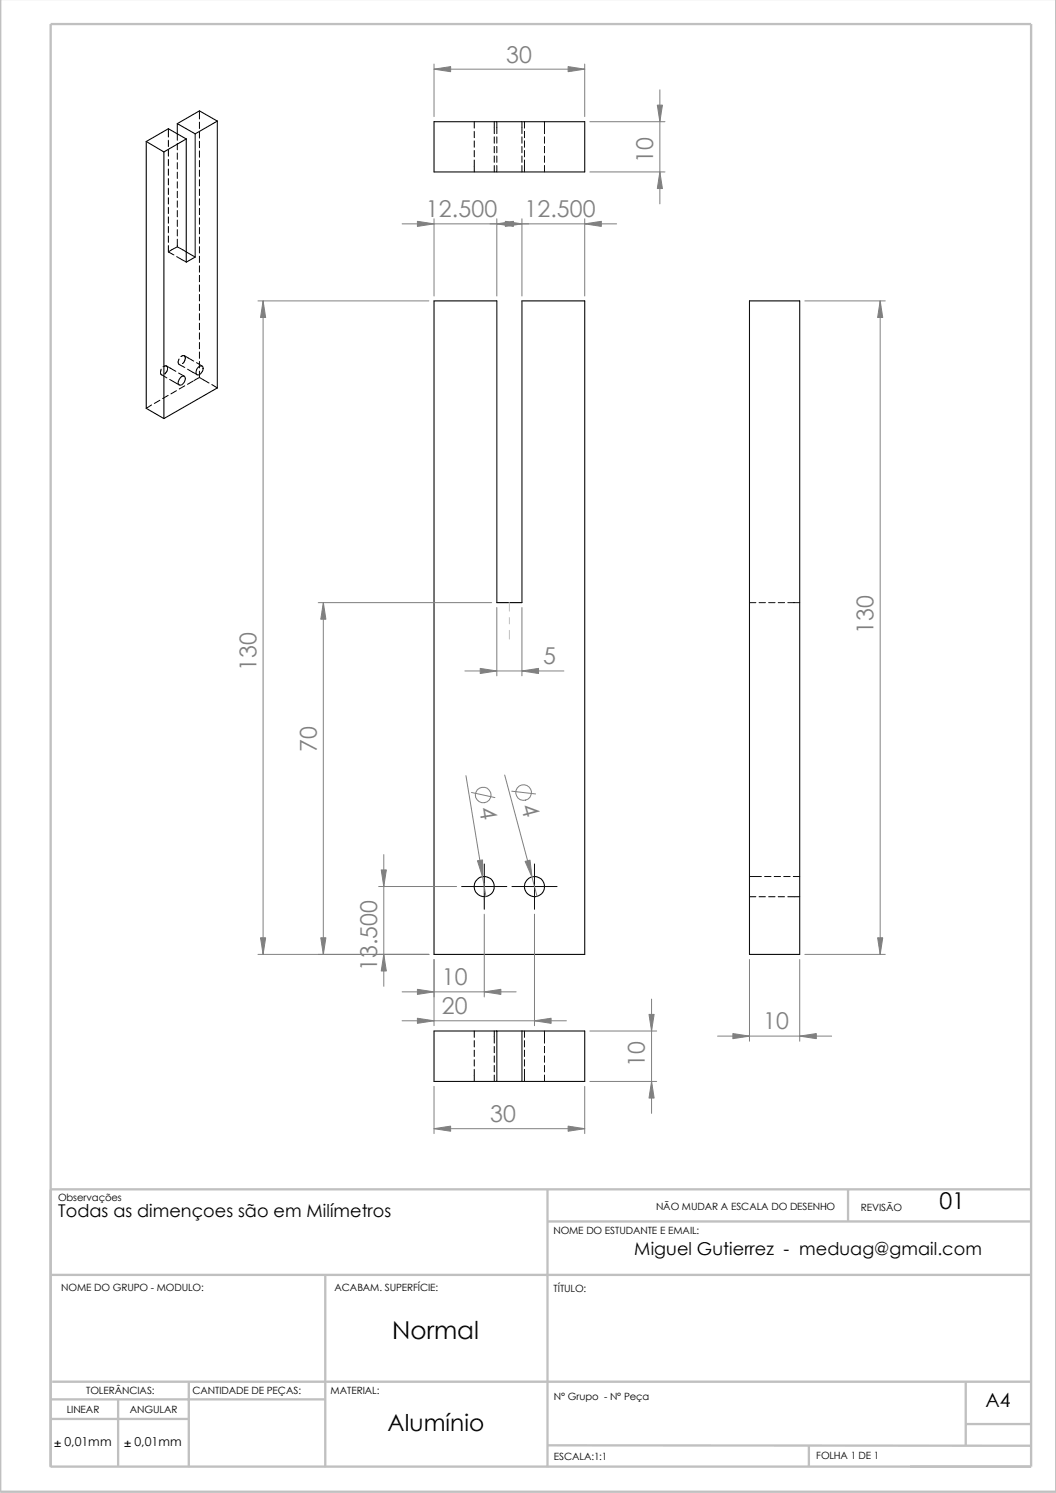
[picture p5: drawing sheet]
<svg xmlns="http://www.w3.org/2000/svg" width="210mm" height="297mm" viewBox="0 0 210 297" stroke-linecap="round" stroke-linejoin="round" font-family="sans-serif">
<g fill="none" stroke="#c0c0c0" stroke-width=".47">
<path d="M0 -.1v296.9h210.1v-296.9M10.1 236.6h195M108.9 236.6v55.3M168.7 236.5v6.4M10.1 253.6h195M64.7 253.6v38.3M108.9 243h96.2M10 278.4h54.6M10.4 274.9h194.7M23.5 278.4v13.2M37.5 274.9v17M192.1 274.8v12.7"/>
<path d="M10.1 291.8h195v-287h-195v287.1M10.2 282.3h27.3M108.9 287.5l96.2 .1M160.9 287.5v4.3M192.1 283.3h13"/>
</g>
<g fill="none" stroke="#000" stroke-width=".21">
<path d="M29.1 28.2l3.5 2M29.1 28.2v53l3.5 2.1M32.6 30.2v53.1M35.3 24.6l3.5 2M35.3 24.6v2M37 27.6l-3.5-2-4.4 2.6M37 27.6l-4.4 2.6M37 27.6v24.6l1.8-1.1M38.8 26.6v24.5M43.2 24.1l-3.5-2-4.4 2.5M43.2 24.1l-4.4 2.5M43.2 24.1v53.1l-10.6 6.1"/>
<path d="M86.3 24.2h30v10h-30zM37 50.1l1.8 1M86.3 59.9h12.5v60h5v-60h12.5v130h-30zM149.1 59.9h9.9v130h-9.9zM36 75a.52 .52 0 0 1 .7 0 .52 .52 0 0 1 .1 .7 .86 .86 0 0 1-1.2 .8 1.26 1.26 0 0 1 .4-1.5zM39.4 73.1a.55 .55 0 0 1 .8-.2 .55 .55 0 0 1 .1 .8 .96 .96 0 0 1-1.2 .8 1.42 1.42 0 0 1 .3-1.4zM86.3 205.1h30v10h-30zM98.8 205.1v10M103.8 205.1v10"/>
<circle cx="96.3" cy="176.4" r="2"/>
<circle cx="106.3" cy="176.4" r="1.99"/>
</g>
<g fill="none" stroke="#000" stroke-width=".2">
<path d="M33.5 25.6v1.7M33.5 27.9v1.3M33.5 29.8v1.3M33.5 31.7v1.3M33.5 33.6v1.3M33.5 35.5v1.3M33.5 37.4v1.3M33.5 39.3v1.3M35.3 26.6v1.3M35.3 28.5v1.3M35.3 30.4v1.3M35.3 32.3v1.3"/>
<path d="M35.3 34.2v1.3M35.3 36.2v1.2M35.3 38.1v1.2M35.3 40v1.2M39.7 22.1v1.6M39.7 24.3v1.3M39.7 26.2v1.3M39.7 28.1v1.3M39.7 30v1.3M39.7 31.9v1.3M39.7 33.8v1.3M39.7 35.7v1.3"/>
<path d="M39.7 37.6v1.3M39.7 39.5v1.3M94.3 24.2v1.3M94.3 26.1v1.3M94.3 28v1.3M94.3 29.9v1.3M94.3 31.8v2.4M98.3 24.2v2.4M98.3 27.2v1.3M98.3 29.1v1.3M98.3 31v1.3M98.3 32.9v1.3"/>
<path d="M98.8 24.2v2.4M98.8 27.2v1.3M98.8 29.1v1.3M98.8 31v1.3M98.8 32.9v1.3M103.8 24.2v2.4M103.8 27.2v1.3M103.8 29.1v1.3M103.8 31v1.3M103.8 32.9v1.3M104.3 24.2v1.3M104.3 26.1v1.3"/>
<path d="M104.3 28v1.3M104.3 29.9v1.3M104.3 31.8v2.4M108.3 24.2v2.4M108.3 27.2v1.3M108.3 29.1v1.3M108.3 31v1.3M108.3 32.9v1.3M33.5 41.2v1.3M33.5 43.1v1.3M33.5 45v1.3M33.5 46.9v1.3"/>
<path d="M33.5 48.9v1.2M33.5 50.1l1.1 .6M35.1 51.1l1.9 1M35.3 49.1l1.7 1M35.3 41.9v1.2M35.3 43.8v1.2M35.3 45.7v1.2M35.3 47.6v1.5M35.3 49.1l-1.8 1M39.7 41.4v1.3M39.7 43.3v1.3M39.7 45.3v1.2"/>
<path d="M39.7 47.2v1.2M39.7 49.1v1.2M39.7 51v1.2M39.7 52.9v1.2M39.7 54.8v1.2M39.7 56.7v1.3M39.7 58.6v1.3M31.8 79.6l-1.1 .7M32 73.4a.8 .8 0 0 0 .2 1.1M32.1 74.5l1.1 .7M32.4 72.9l.5-.1 .3 .1 .1 .2a1.35 1.35 0 0 1-.5 1.3M33.1 72.8l1.9 1.1"/>
<path d="M33.4 78.7l-1.1 .6M33.7 75.5l1.9 1.1M35.1 77.7l-1.1 .7M35.5 74.2l1.2 .6M35.6 71.4l-.2 .7 .2 .4M35.6 72.5h.1M35.6 72.5l1.1 .6M36 70.9a.54 .54 0 0 1 .7 0 .54 .54 0 0 1 .1 .7l-.5 .7M36.7 70.7l1.8 1.1M36.7 76.8l-1.1 .6M37.3 73.4l1.9 1.1M38.4 75.8l-1.1 .7"/>
<path d="M39.1 72.1l1.1 .7M39.7 60.5v1.3M39.7 62.4v1.3M39.7 64.3v1.3M39.7 66.2v1.3M39.7 68.1v1.3M39.7 70v1.3M39.7 71.9v1.3M39.7 73.8v1.3M39.7 75.1l1.9 1.1M39.7 75.1l-1.1 .6M42.1 76.5l1.1 .7"/>
<path d="M30.1 80.6l-1 .6M149.1 119.9h1.2M151 119.9h1.2M152.9 119.9h1.2M154.8 119.9h1.2M156.7 119.9h2.3M91.8 176.4h9M96.3 171.9v9M101.8 176.4h9M106.3 171.9v9M149.1 174.4h2.3M149.1 178.4h1.2"/>
<path d="M151 178.4h1.2M152.1 174.4h1.2M152.9 178.4h1.2M154 174.4h1.2M154.8 178.4h1.2M155.9 174.4h1.2M156.7 178.4h2.3M157.8 174.4h1.2M94.3 205.1v1.3M94.3 207v1.3M94.3 208.9v1.3M94.3 210.8v1.3"/>
<path d="M94.3 212.7v2.4M98.3 205.1v2.4M98.3 208.2v1.2M98.3 210.1v1.2M98.3 212v1.2M98.3 213.9v1.2M104.3 205.1v1.3M104.3 207v1.3M104.3 208.9v1.3M104.3 210.8v1.3M104.3 212.7v2.4M108.3 205.1v2.4"/>
<path d="M108.3 208.2v1.2M108.3 210.1v1.2M108.3 212v1.2M108.3 213.9v1.2"/>
</g>
<path d="M101.3 119.9v1.7M101.3 122.9v1.2M101.3 125.4v1.7" fill="none" stroke="#c0c0c0" stroke-width=".2"/>
<g fill="none" stroke="#808080" stroke-width=".2">
<path d="M86.3 12.7v10.5M86.3 13.8h30M116.3 12.7v10.5M131.2 17.9v22.7M117.3 24.2h14.9M117.3 34.2h14.9M51.3 59.9h34M52.3 59.9v130M80 44.5h42.6M86.3 43.5v15.4M98.8 43.5v15.4M103.8 43.5v15.4"/>
<path d="M116.3 43.5v15.4M160.1 59.9h16M175 59.9v130M63.3 119.9h34.5M64.3 119.9v70M92.5 133.5h19.6M98.8 120.9v13.6M103.8 120.9v13.6M92.7 154.3l3.9 24.1M93.8 157.6l4.6 1.1M100.4 154.2l6.4 24.1M101.8 157.4l4.7 .5"/>
<path d="M75.3 176.4h15.5M76.3 170v26.2M51.3 189.9h34M80 197.3h22.7M86.3 190.9v13.1M96.3 181.9v16.4M106.3 181.9v22.1M129.6 198.8v22.7M149.1 190.9v16.2M159 190.9v16.2M160.1 189.9h16M80 203.1h32.6"/>
<path d="M86.3 216.1v9.4M116.3 216.1v9.4M117.3 215.1h13.3M117.3 205.1h13.3M142.7 206.1h22.7M86.3 224.5h30"/>
<circle cx="96.1" cy="158.2" r="1.54"/>
<circle cx="104.1" cy="157.7" r="1.56"/>
</g>
<g fill="#808080" stroke="#808080" stroke-width=".2">
<path d="M95 171.2l1-.1v3.3z"/>
<path d="M83 202.6l3.3 .5-3.3 .5z"/>
<path d="M64.3 119.9l.5 3.3h-1z"/>
<path d="M104.4 171.4l1-.3 .4 3.4z"/>
<path d="M100.5 44l3.3 .5-3.3 .5z"/>
<path d="M116.3 44.5l3.3-.5v1z"/>
<path d="M98.8 44.5l3.3-.5v1z"/>
<path d="M83 44l3.3 .5-3.3 .5z"/>
<path d="M103.8 133.5l3.3-.5v1z"/>
<path d="M95.5 133l3.3 .5-3.3 .5z"/>
<path d="M76.3 189.9l.5 3.3h-1z"/>
<path d="M75.8 173.1h1l-.5 3.3z"/>
<path d="M83 196.8l3.3 .5-3.3 .5z"/>
<path d="M106.3 203.1l3.3-.5v1z"/>
<path d="M63.8 186.6h1l-.5 3.3z"/>
<path d="M96.3 197.3l3.3-.5v1z"/>
<path d="M52.3 59.9l.5 3.3h-1z"/>
<path d="M51.8 186.6h1l-.5 3.3z"/>
<path d="M86.3 224.5l3.3-.5v1z"/>
<path d="M113 224l3.3 .5-3.3 .5z"/>
<path d="M129.6 215.1l.5 3.3h-1z"/>
<path d="M129.1 201.8h1l-.5 3.3z"/>
<path d="M86.3 13.8l3.3-.5v1z"/>
<path d="M113 13.3l3.3 .5-3.3 .5z"/>
<path d="M130.7 20.9h1l-.5 3.3z"/>
<path d="M131.2 34.2l.5 3.3h-1z"/>
<path d="M175 59.9l.6 3.3h-1.1z"/>
<path d="M174.5 186.6h1.1l-.6 3.3z"/>
<path d="M159 206.1l3.3-.5v1z"/>
<path d="M145.8 205.6l3.3 .5-3.3 .5z"/>
</g>
<text font-size="4.9" x="78" y="266.4">Normal</text>
<g font-size="4.6" fill="#808080">
<text x="100.7" y="12.4">30</text>
<text x="129.9" y="32.5" transform="rotate(-90 129.9 32.5)">10</text>
<text x="84.7" y="43.2">12.500</text>
<text x="104.3" y="43.2">12.500</text>
<text x="173.7" y="126.1" transform="rotate(-90 173.7 126.1)">130</text>
<text x="51" y="133.6" transform="rotate(-90 51 133.6)">130</text>
<text x="108" y="132.2">5</text>
<text x="63" y="149.5" transform="rotate(-90 63 149.5)">70</text>
<text x="95.3" y="160.8" transform="rotate(81 95.3 160.8)">4</text>
<text x="103.6" y="160.4" transform="rotate(75 103.6 160.4)">4</text>
<text x="75" y="193.3" transform="rotate(-90 75 193.3)">13.500</text>
<text x="87.9" y="196">10</text>
<text x="87.9" y="201.7">20</text>
<text x="151.8" y="204.8">10</text>
<text x="128.3" y="212.3" transform="rotate(-90 128.3 212.3)">10</text>
<text x="97.5" y="223.2">30</text>
</g>
<g font-size="4.6">
<text x="186.8" y="240.6">01</text>
<text x="77" y="284.7">Alumínio</text>
</g>
<text font-size="3.9" x="196" y="280">A4</text>
<g font-size="3.5">
<text x="11.6" y="242">Todas as dimençoes são em Milímetros</text>
<text x="126.2" y="249.7">Miguel Gutierrez - meduag@gmail.com</text>
</g>
<g font-size="2.5">
<text x="10.8" y="287.9">± 0,01mm</text>
<text x="24.7" y="287.9">± 0,01mm</text>
</g>
<g font-size="2">
<text x="11.6" y="239">Observações</text>
<text x="110.1" y="245.5">NOME DO ESTUDANTE E EMAIL:</text>
<text x="130.5" y="240.7">NÃO MUDAR A ESCALA DO DESENHO</text>
<text x="171.2" y="240.9">REVISÃO</text>
<text x="12.2" y="256.9">NOME DO GRUPO - MODULO:</text>
<text x="66.5" y="256.9">ACABAM. SUPERFÍCIE:</text>
<text x="110.1" y="257">TÍTULO:</text>
<text x="13.3" y="281.1">LINEAR</text>
<text x="17.1" y="277.4">TOLERÂNCIAS:</text>
<text x="25.8" y="281.1">ANGULAR</text>
<text x="38.3" y="277.4">CANTIDADE DE PEÇAS:</text>
<text x="65.7" y="277.4">MATERIAL:</text>
<text x="110.2" y="278.5">N° Grupo - N° Peça</text>
<text x="110.2" y="290.4">ESCALA:1:1</text>
<text x="162.3" y="290.3">FOLHA 1 DE 1</text>
</g>
</svg>
